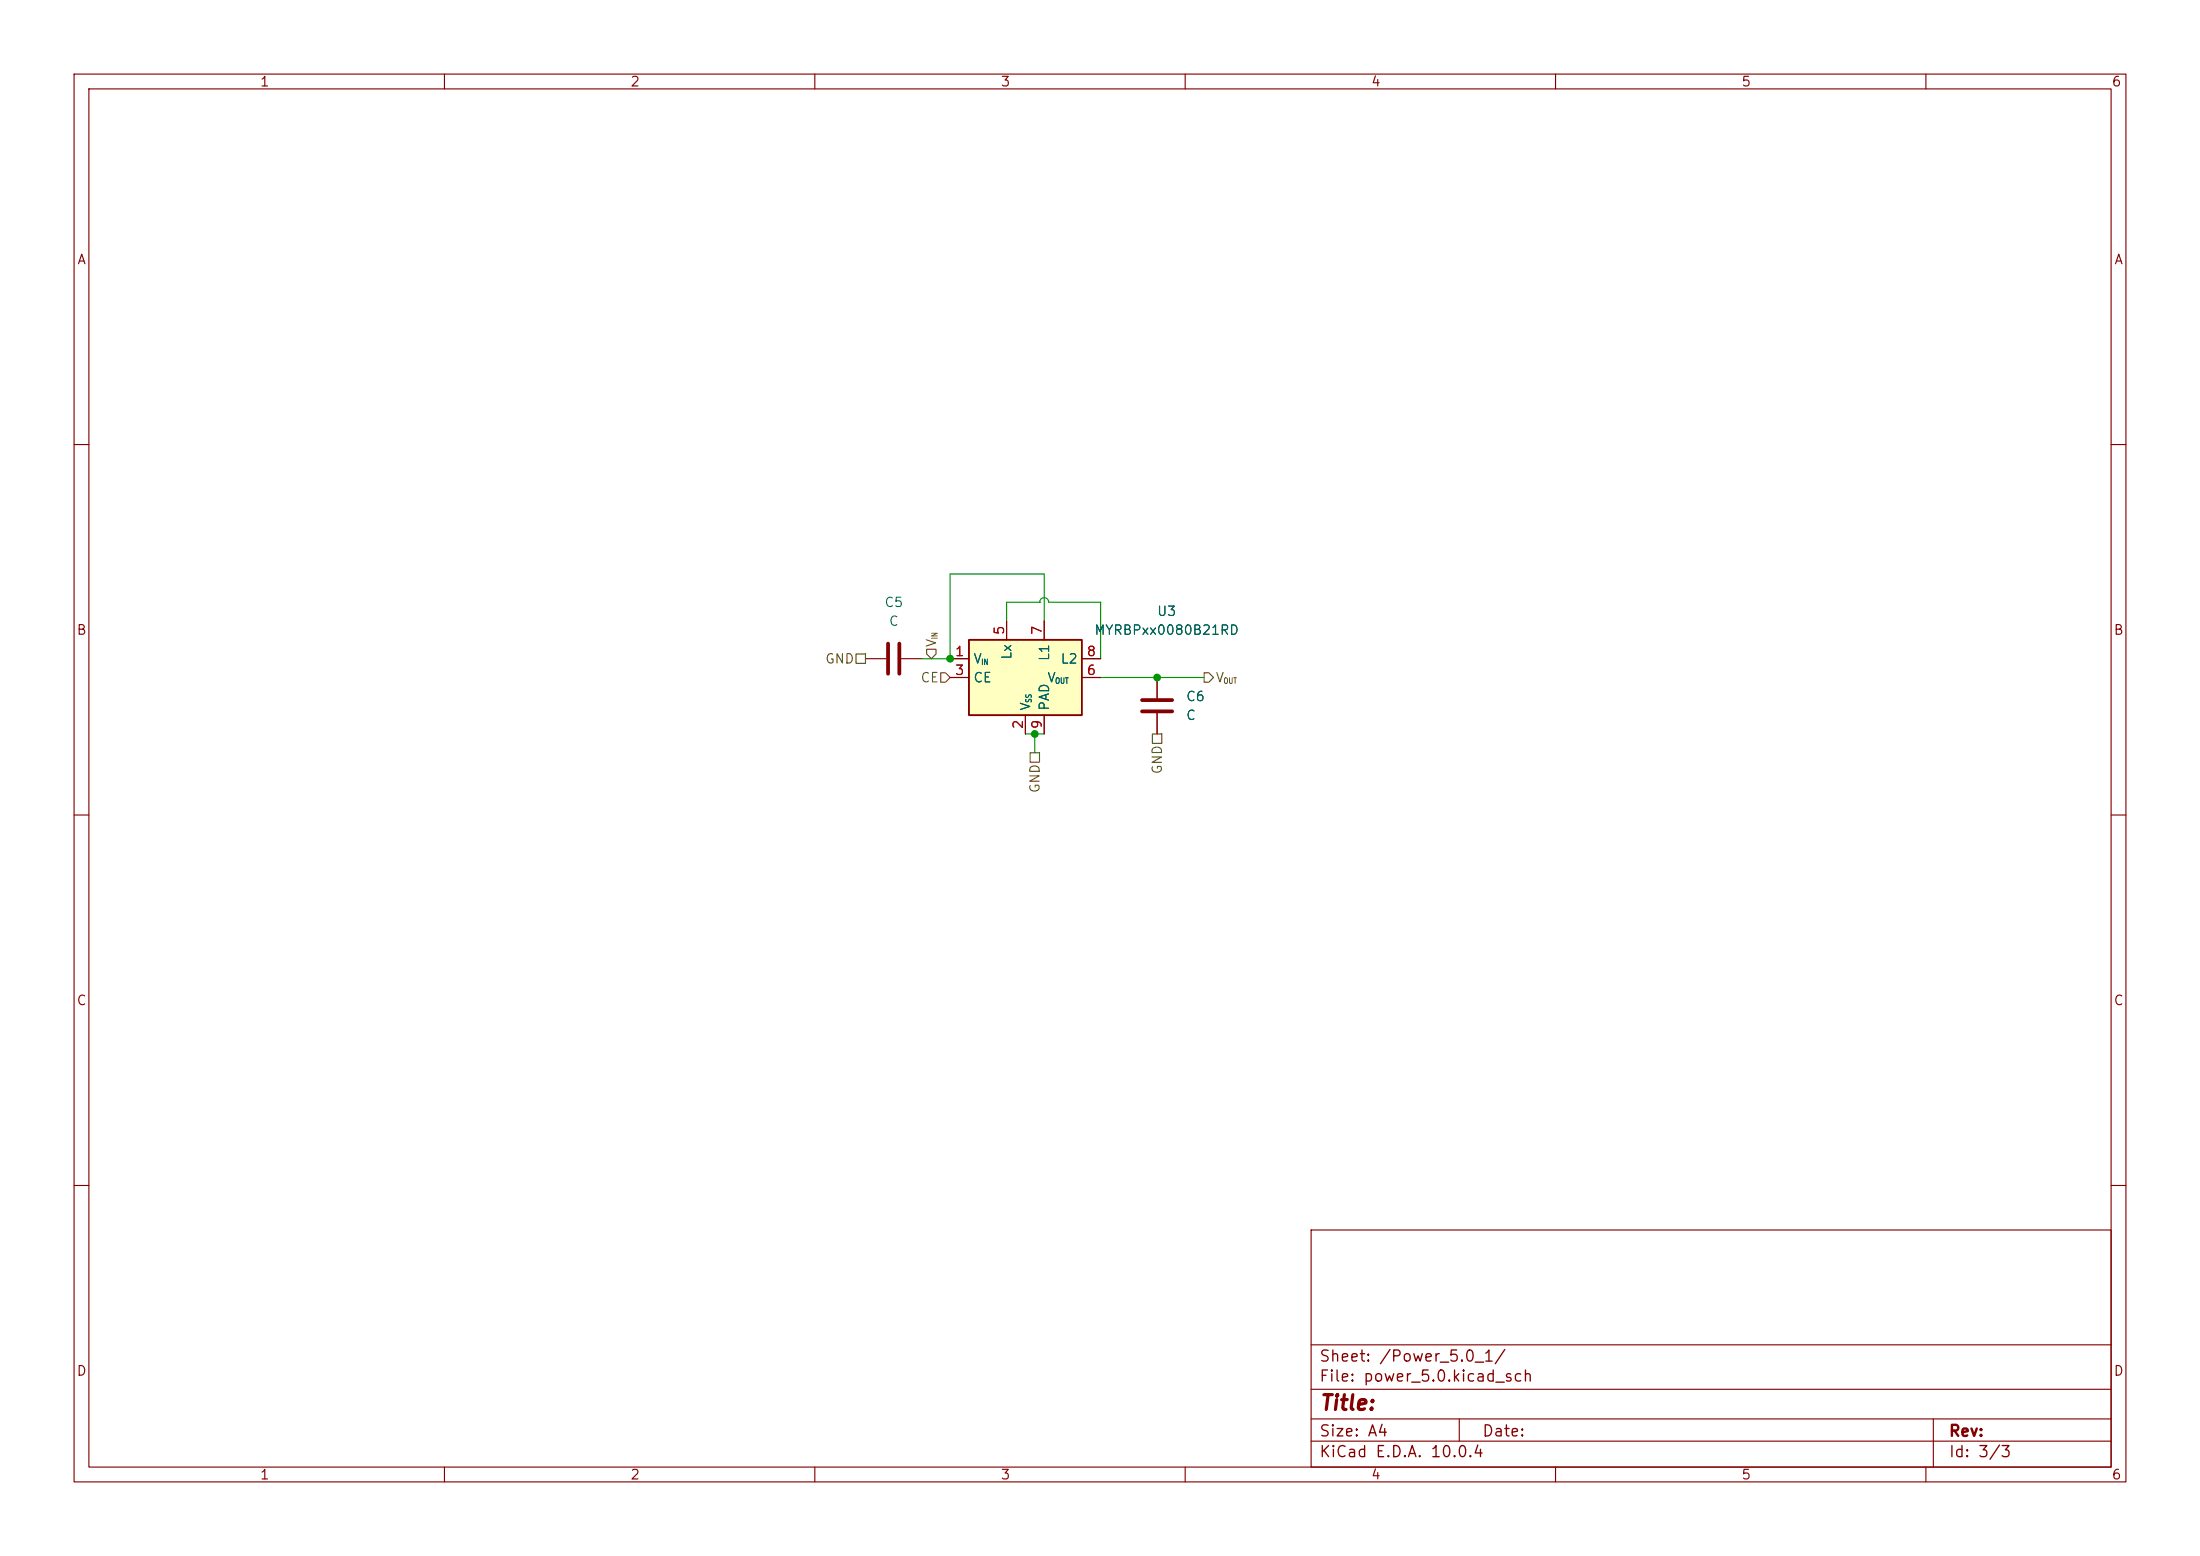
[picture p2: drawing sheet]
<svg xmlns="http://www.w3.org/2000/svg" width="297mm" height="210mm" viewBox="0 0 297 210" stroke-linecap="round" stroke-linejoin="round" font-family="sans-serif">
<g fill="none" stroke="#840000" stroke-width=".15">
<path d="M10 10h277v190h-277zM12 12h273v186h-273zM60 10v2M110 10v2M160 10v2M210 10v2M260 10v2M10 60h2M285 60h2M116.8 88.9h2.8M121.7 88.9h2.8M10 110h2"/>
<path d="M285 110h2M10 160h2M177 166h108v32h-108zM285 160h2M60 198v2M110 198v2M160 198v2M177 194.5h108M177 191.5h108M177 187.5h108M177 181.5h108M197 191.5v3"/>
<path d="M210 198v2M260 198v2M261 191.5v6.5"/>
</g>
<path d="M119.9 86.9v4M121.4 86.9v4" fill="none" stroke="#840000" stroke-width=".51"/>
<path d="M130.8 86.4h15.2v10.1h-15.2z" fill="#ffffc2"/>
<path d="M130.8 86.4h15.2v10.1h-15.2z" fill="none" stroke="#840000" stroke-width=".25"/>
<path d="M128.3 88.9h2.5M128.3 91.4h2.5M135.9 83.8v2.6M138.4 96.5v2.6M141 83.8v2.6M141 96.5v2.6M146 88.9h2.6M146 91.4h2.6M156.2 91.4v2.8M156.2 96.3v2.8" fill="none" stroke="#840000" stroke-width=".15"/>
<path d="M154.2 94.5h4M154.2 96h4" fill="none" stroke="#840000" stroke-width=".51"/>
<path d="M115.6 88.3h1.2v1.2h-1.2zM125.1 87.6h1.3v.7l-.7 .6-.6-.6zM127 90.8h.6l.7 .6-.7 .7h-.6zM155.6 99.1h1.2v1.2h-1.2zM162.6 90.8h.6l.6 .6-.6 .7h-.6zM139.1 101.6h1.2v1.3h-1.2z" fill="none" stroke="#725600" stroke-width=".15"/>
<path d="M138.4 99.1h2.6M139.7 99.1v2.5M140.4 81.3h.1M140.4 81.3a.61 .61 0 0 1 .6-.6 .61 .61 0 0 1 .6 .6h7v7.6M140.4 81.3h-4.5v2.5M141 83.8v-6.3h-12.7v11.4h-3.8M148.6 91.4h14" fill="none" stroke="#009600" stroke-width=".15"/>
<g fill="#009600" stroke="#009600" stroke-width=".14">
<circle cx="156.2" cy="91.4" r=".46"/>
<circle cx="128.3" cy="88.9" r=".46"/>
<circle cx="139.7" cy="99.1" r=".46"/>
</g>
<text font-size="2" fill="#840000" x="178" y="190.8">Title:</text>
<g font-size="1.5" fill="#840000">
<text x="178" y="184.2">Sheet: /Power_5.0_1/</text>
<text x="178" y="186.9">File: power_5.0.kicad_sch</text>
<text x="178" y="197.1">KiCad E.D.A. 10.0.4</text>
<text x="178" y="194.3">Size: A4</text>
<text x="200" y="194.3">Date:</text>
<text x="263" y="194.3">Rev:</text>
<text x="263" y="197.1">Id: 3/3</text>
</g>
<g font-size="1.3" fill="#840000">
<text x="35" y="12">1</text>
<text x="85" y="12">2</text>
<text x="135" y="12">3</text>
<text x="185" y="12">4</text>
<text x="235" y="12">5</text>
<text x="285" y="12">6</text>
<text x="10.3" y="36">A</text>
<text x="285.3" y="36">A</text>
<text x="10.3" y="86">B</text>
<text x="285.3" y="86">B</text>
<text x="10.3" y="136">C</text>
<text x="285.3" y="136">C</text>
<text x="10.3" y="186">D</text>
<text x="285.3" y="186">D</text>
<text x="35" y="200">1</text>
<text x="85" y="200">2</text>
<text x="135" y="200">3</text>
<text x="185" y="200">4</text>
<text x="235" y="200">5</text>
<text x="285" y="200">6</text>
</g>
<g font-size="1.3" fill="#006464">
<text x="119.3" y="82.3">C5</text>
<text x="156.1" y="83.5">U3</text>
<text x="119.9" y="84.8">C</text>
<text x="131.3" y="89.9">V</text>
<text x="136.9" y="89.1" transform="rotate(-90 136.9 89.1)">Lx</text>
<text x="141.9" y="89.3" transform="rotate(-90 141.9 89.3)">L1</text>
<text x="143.1" y="89.9">L2</text>
<text x="147.6" y="86">MYRBPxx0080B21RD</text>
<text x="131.3" y="92.4">CE</text>
<text x="141.3" y="92.4">V</text>
<text x="160" y="95">C6</text>
<text x="139.4" y="96" transform="rotate(-90 139.4 96)">V</text>
<text x="141.9" y="96" transform="rotate(-90 141.9 96)">PAD</text>
<text x="160" y="97.5">C</text>
</g>
<g font-size="1.3" fill="#725600">
<text x="111.3" y="89.9">GND</text>
<text x="126.7" y="87.4" transform="rotate(-90 126.7 87.4)">V</text>
<text x="124.2" y="92.4">CE</text>
<text x="164" y="92.4">V</text>
<text x="140.7" y="107.1" transform="rotate(-90 140.7 107.1)">GND</text>
<text x="157.2" y="104.6" transform="rotate(-90 157.2 104.6)">GND</text>
</g>
<g font-size="1.3" fill="#a90000">
<text x="128.8" y="88.9">1</text>
<text x="135.9" y="85.8" transform="rotate(-90 135.9 85.8)">5</text>
<text x="140.9" y="85.8" transform="rotate(-90 140.9 85.8)">7</text>
<text x="146.6" y="88.9">8</text>
<text x="128.8" y="91.4">3</text>
<text x="146.6" y="91.4">6</text>
<text x="138.4" y="98.5" transform="rotate(-90 138.4 98.5)">2</text>
<text x="140.9" y="98.5" transform="rotate(-90 140.9 98.5)">9</text>
</g>
<g font-size=".8" fill="#725600">
<text x="126.8" y="86.4" transform="rotate(-90 126.8 86.4)">IN</text>
<text x="165.1" y="92.5">OUT</text>
</g>
<g font-size=".8" fill="#006464">
<text x="132.4" y="89.9">IN</text>
<text x="139.5" y="94.9" transform="rotate(-90 139.5 94.9)">SS</text>
<text x="142.4" y="92.5">OUT</text>
</g>
</svg>
